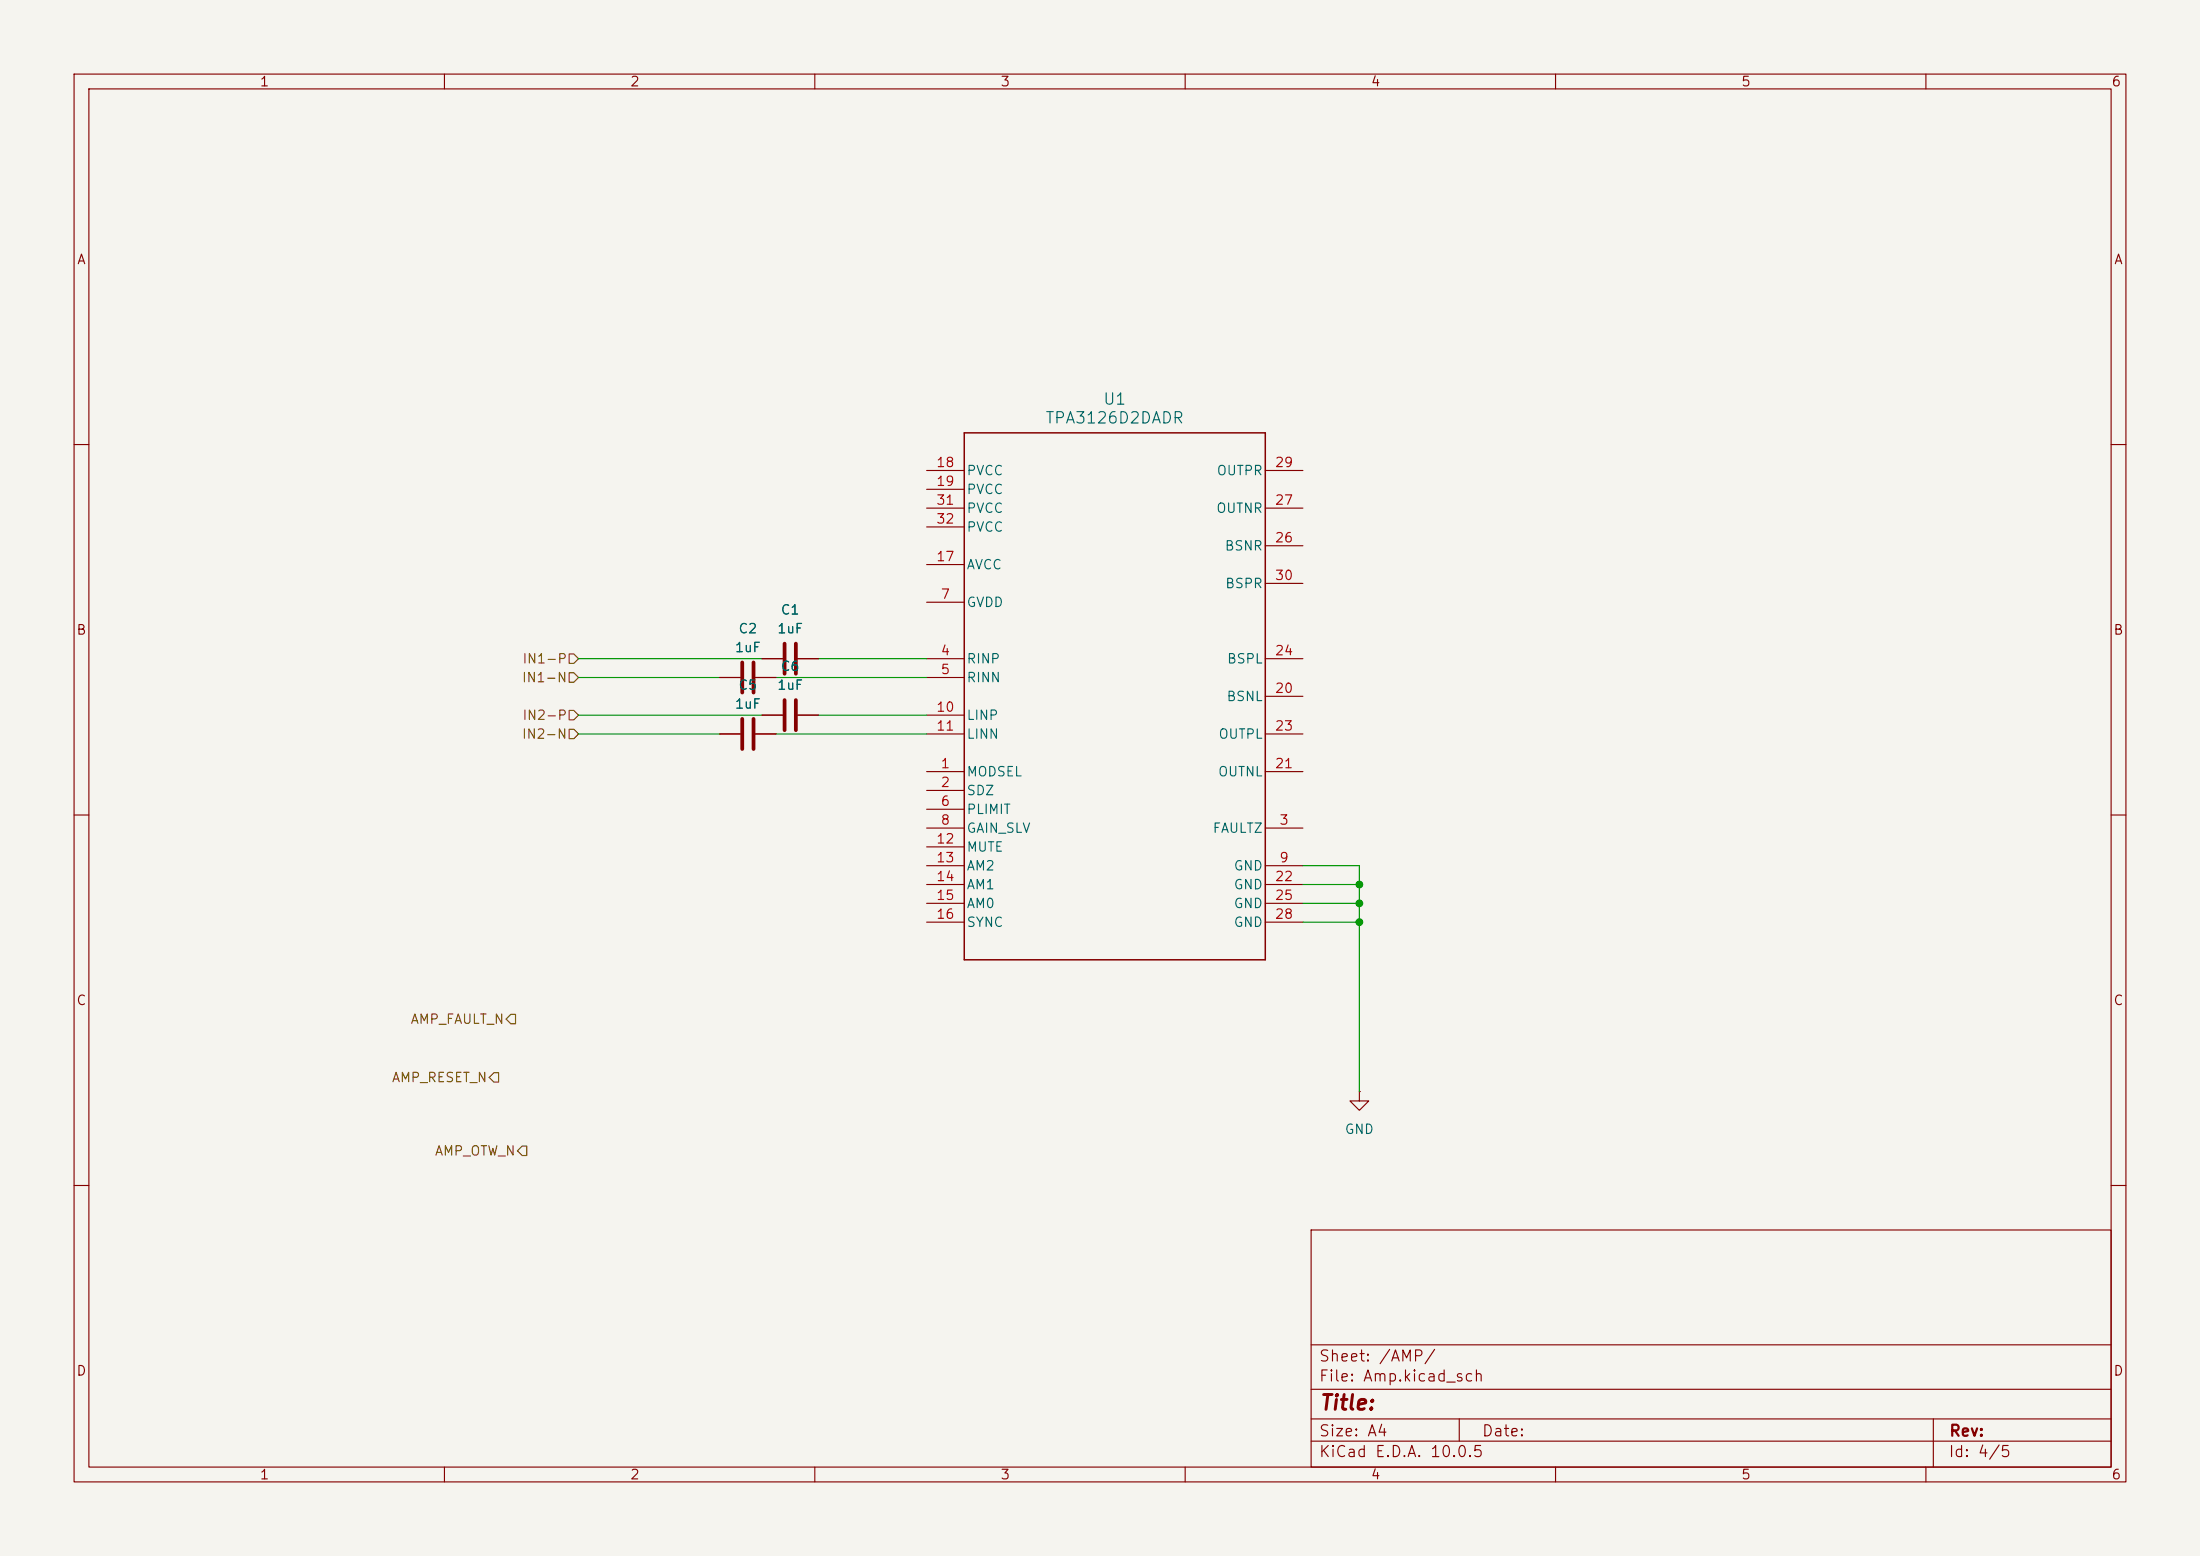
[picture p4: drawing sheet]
<svg xmlns="http://www.w3.org/2000/svg" width="297mm" height="210mm" viewBox="0 0 297 210" stroke-linecap="round" stroke-linejoin="round" font-family="sans-serif">
<path d="M0 0h297v210h-297z" fill="#f5f4ef" stroke="#f5f4ef" stroke-width=".14"/>
<g fill="none" stroke="#840000" stroke-width=".15">
<path d="M10 10h277v190h-277zM12 12h273v186h-273zM60 10v2M110 10v2M160 10v2M210 10v2M260 10v2M10 60h2M125.1 76.2h5.1M125.1 63.5h5.1M125.1 66h5.1M125.1 68.6h5.1"/>
<path d="M125.1 71.1h5.1M170.8 63.5h5.1M170.8 73.7h5.1M170.8 68.6h5.1M170.8 78.7h5.1M285 60h2M97.2 91.4h2.7M97.2 99.1h2.7M102 91.4h2.8M102 99.1h2.8M102.9 88.9h2.8M102.9 96.5h2.8"/>
<path d="M107.7 88.9h2.8M107.7 96.5h2.8M125.1 88.9h5.1M125.1 91.4h5.1M125.1 81.3h5.1M125.1 96.5h5.1M125.1 99.1h5.1M170.8 88.9h5.1M170.8 99.1h5.1M170.8 94h5.1M10 110h2M125.1 104.1h5.1"/>
<path d="M125.1 106.7h5.1M125.1 111.8h5.1M125.1 109.2h5.1M125.1 116.8h5.1M125.1 114.3h5.1M125.1 119.4h5.1M170.8 104.1h5.1M170.8 111.8h5.1M170.8 116.8h5.1M170.8 119.4h5.1M285 110h2M125.1 121.9h5.1"/>
<path d="M125.1 124.5h5.1M170.8 121.9h5.1M170.8 124.5h5.1M183.5 147.3v1.3h1.3l-1.3 1.3-1.3-1.3h1.3M183.5 147.3h.1M10 160h2M177 166h108v32h-108zM285 160h2M60 198v2M110 198v2M160 198v2M177 194.5h108"/>
<path d="M177 191.5h108M177 187.5h108M177 181.5h108M197 191.5v3M210 198v2M260 198v2M261 191.5v6.5"/>
</g>
<path d="M130.2 58.4h40.6v71.1h-40.6z" fill="none" stroke="#840000" stroke-width=".2"/>
<path d="M100.2 89.4v4.1M100.2 97v4.1M101.7 89.4v4.1M101.7 97v4.1M105.9 86.9v4M105.9 94.5v4.1M107.4 86.9v4M107.4 94.5v4.1" fill="none" stroke="#840000" stroke-width=".51"/>
<path d="M76.8 95.9h.7l.6 .6-.6 .7h-.7zM76.8 98.4h.7l.6 .7-.6 .6h-.7zM76.8 88.3h.7l.6 .6-.6 .6h-.7zM76.8 90.8h.7l.6 .6-.6 .7h-.7zM69 136.9h.6v1.3h-.6l-.7-.7zM66.7 144.8h.6v1.3h-.6l-.7-.7zM70.5 154.7h.6v1.3h-.6l-.7-.7z" fill="none" stroke="#725600" stroke-width=".15"/>
<path d="M78.1 99.1h19.1M78.1 96.5h24.8M78.1 91.4h19.1M78.1 88.9h24.8M104.8 99.1h20.3M104.8 91.4h20.3M110.5 96.5h14.6M110.5 88.9h14.6M175.9 116.8h7.6v30.5M175.9 119.4h7.6M175.9 121.9h7.6M175.9 124.5h7.6" fill="none" stroke="#009600" stroke-width=".15"/>
<g fill="#009600" stroke="#009600" stroke-width=".14">
<circle cx="183.5" cy="121.9" r=".46"/>
<circle cx="183.5" cy="119.4" r=".46"/>
<circle cx="183.5" cy="124.5" r=".46"/>
</g>
<text font-size="2" fill="#840000" x="178" y="190.8">Title:</text>
<g font-size="1.5" fill="#006464">
<text x="141" y="57.5">TPA3126D2DADR</text>
<text x="148.8" y="55">U1</text>
</g>
<g font-size="1.5" fill="#840000">
<text x="178" y="184.1">Sheet: /AMP/</text>
<text x="178" y="186.8">File: Amp.kicad_sch</text>
<text x="178" y="197">KiCad E.D.A. 10.0.5</text>
<text x="178" y="194.2">Size: A4</text>
<text x="200" y="194.2">Date:</text>
<text x="263" y="197">Id: 4/5</text>
<text x="263" y="194.2">Rev:</text>
</g>
<g font-size="1.3" fill="#840000">
<text x="35" y="12">1</text>
<text x="85" y="12">2</text>
<text x="135" y="12">3</text>
<text x="185" y="12">4</text>
<text x="235" y="12">5</text>
<text x="285" y="12">6</text>
<text x="10.3" y="36">A</text>
<text x="285.3" y="36">A</text>
<text x="10.2" y="86">B</text>
<text x="285.2" y="86">B</text>
<text x="10.2" y="136">C</text>
<text x="285.2" y="136">C</text>
<text x="10.2" y="186">D</text>
<text x="285.2" y="186">D</text>
<text x="35" y="200">1</text>
<text x="85" y="200">2</text>
<text x="135" y="200">3</text>
<text x="185" y="200">4</text>
<text x="235" y="200">5</text>
<text x="285" y="200">6</text>
</g>
<g font-size="1.3" fill="#a90000">
<text x="126.3" y="63.4">18</text>
<text x="126.3" y="65.9">19</text>
<text x="172" y="63.4">29</text>
<text x="126.3" y="68.4">31</text>
<text x="126.3" y="71">32</text>
<text x="172" y="68.4">27</text>
<text x="126.3" y="76.1">17</text>
<text x="172" y="73.5">26</text>
<text x="126.9" y="81.1">7</text>
<text x="172" y="78.6">30</text>
<text x="126.9" y="88.8">4</text>
<text x="172" y="88.8">24</text>
<text x="126.9" y="91.3">5</text>
<text x="172" y="93.8">20</text>
<text x="126.3" y="96.4">10</text>
<text x="126.3" y="98.9">11</text>
<text x="172" y="98.9">23</text>
<text x="126.9" y="104">1</text>
<text x="126.9" y="106.5">2</text>
<text x="172" y="104">21</text>
<text x="126.9" y="109.1">6</text>
<text x="126.9" y="111.6">8</text>
<text x="172.6" y="111.6">3</text>
<text x="126.3" y="114.2">12</text>
<text x="126.3" y="116.7">13</text>
<text x="126.3" y="119.2">14</text>
<text x="172" y="119.2">22</text>
<text x="172.6" y="116.7">9</text>
<text x="126.3" y="121.8">15</text>
<text x="126.3" y="124.3">16</text>
<text x="172" y="121.8">25</text>
<text x="172" y="124.3">28</text>
</g>
<g font-size="1.3" fill="#006464">
<text x="130.4" y="64.5">PVCC</text>
<text x="164.2" y="64.5">OUTPR</text>
<text x="130.4" y="67">PVCC</text>
<text x="130.4" y="69.5">PVCC</text>
<text x="164.1" y="69.5">OUTNR</text>
<text x="130.4" y="77.2">AVCC</text>
<text x="130.4" y="72.1">PVCC</text>
<text x="165.3" y="74.6">BSNR</text>
<text x="105.3" y="83.3">C1</text>
<text x="130.4" y="82.2">GVDD</text>
<text x="165.3" y="79.7">BSPR</text>
<text x="99.1" y="88.3">1uF</text>
<text x="99.6" y="85.8">C2</text>
<text x="104.8" y="85.8">1uF</text>
<text x="130.4" y="89.9">RINP</text>
<text x="165.6" y="89.9">BSPL</text>
<text x="99.1" y="96">1uF</text>
<text x="99.6" y="93.4">C5</text>
<text x="104.8" y="93.4">1uF</text>
<text x="105.3" y="90.9">C6</text>
<text x="130.4" y="92.4">RINN</text>
<text x="165.5" y="94.9">BSNL</text>
<text x="130.4" y="97.5">LINP</text>
<text x="130.4" y="100">LINN</text>
<text x="164.4" y="100">OUTPL</text>
<text x="130.4" y="105.1">MODSEL</text>
<text x="130.4" y="107.6">SDZ</text>
<text x="164.3" y="105.1">OUTNL</text>
<text x="130.4" y="110.2">PLIMIT</text>
<text x="130.4" y="112.7">GAIN_SLV</text>
<text x="163.6" y="112.7">FAULTZ</text>
<text x="130.4" y="115.3">MUTE</text>
<text x="130.4" y="117.8">AM2</text>
<text x="166.5" y="117.8">GND</text>
<text x="130.4" y="120.3">AM1</text>
<text x="130.4" y="122.9">AM0</text>
<text x="130.4" y="125.4">SYNC</text>
<text x="166.5" y="120.3">GND</text>
<text x="166.5" y="122.9">GND</text>
<text x="166.5" y="125.4">GND</text>
<text x="181.5" y="153.4">GND</text>
</g>
<g font-size="1.3" fill="#725600">
<text x="70.4" y="89.9">IN1-P</text>
<text x="70.4" y="92.4">IN1-N</text>
<text x="70.4" y="100">IN2-N</text>
<text x="70.4" y="97.5">IN2-P</text>
<text x="55.3" y="138.5">AMP_FAULT_N</text>
<text x="52.8" y="146.4">AMP_RESET_N</text>
<text x="58.6" y="156.3">AMP_OTW_N</text>
</g>
</svg>
